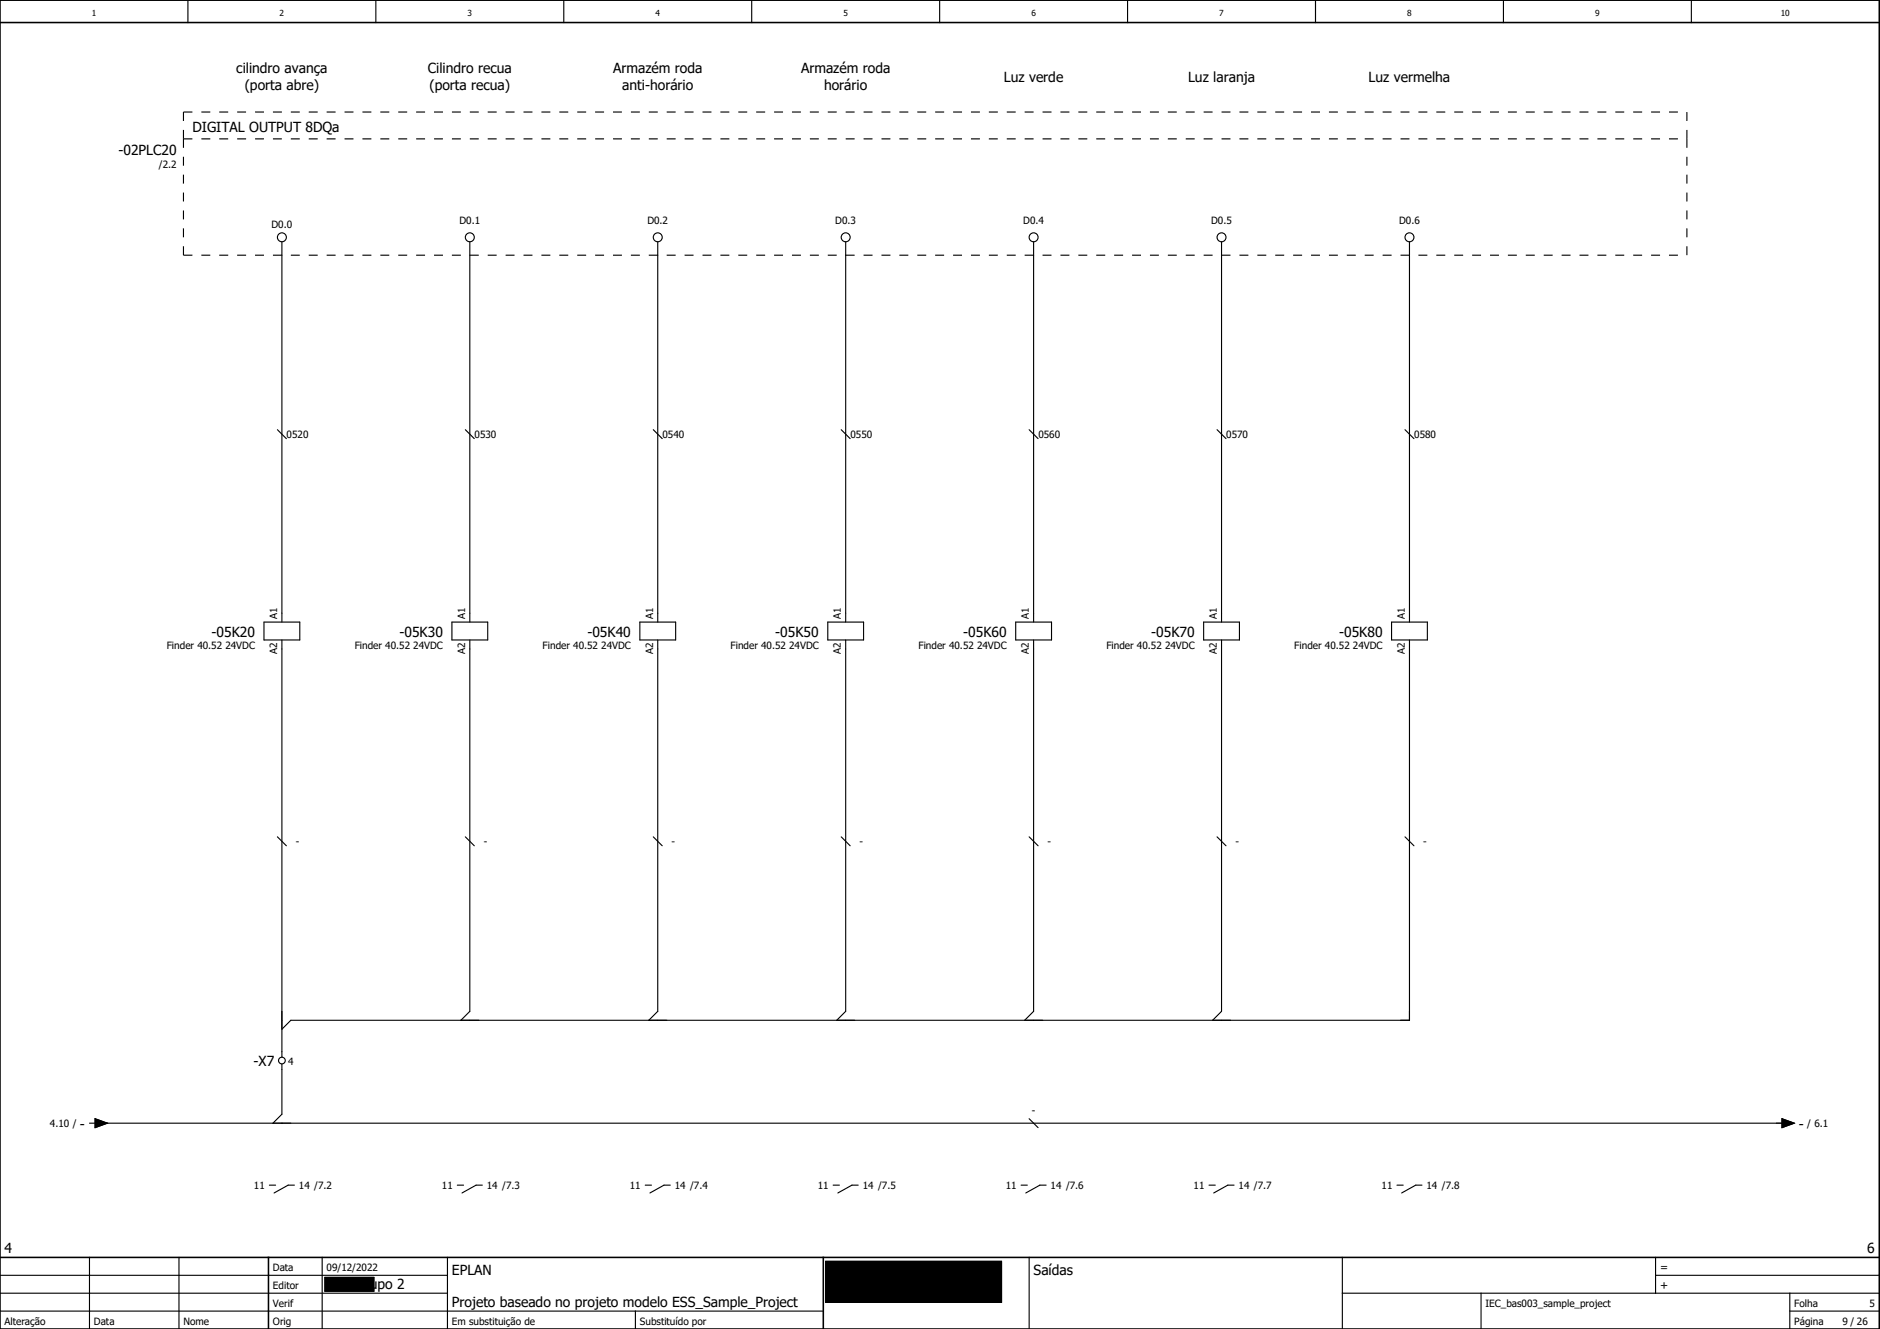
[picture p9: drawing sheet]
<svg xmlns="http://www.w3.org/2000/svg" width="420mm" height="297mm" viewBox="0 0 420 297" stroke-linecap="round" stroke-linejoin="round" font-family="sans-serif">
<g fill="none" stroke="#000" stroke-width=".25">
<path d="M42 0v5M84 0v5M126 0v5M168 0v5M210 0v5M252 0v5M294 0v5M336 0v5M378 0v5M63 54v85M105 54v85M147 54v85"/>
<path d="M189 54v85M231 54v85M273 54v85M315 54v85M62 96l2 2M104 96l2 2M146 96l2 2M188 96l2 2M230 96l2 2M272 96l2 2M314 96l2 2M59 139h8v4h-8z"/>
<path d="M101 139h8v4h-8zM143 139h8v4h-8zM185 139h8v4h-8zM227 139h8v4h-8zM269 139h8v4h-8zM311 139h8v4h-8zM63 143v93.3M105 143v83l-2 2M147 143v83l-2 2M189 143v83l-2 2M231 143v83l-2 2M273 143v83l-2 2"/>
<path d="M315 143v85h-250l-2 2M62 187l2 2M104 187l2 2M146 187l2 2M188 187l2 2M230 187l2 2M272 187l2 2M314 187l2 2M63 237.8v11.2l-2 2M20 251h1.2M21.2 250l2.8 1-2.8 1zM22 251h377"/>
<path d="M230 250l2 2M398.3 250l2.7 1-2.7 1zM60.2 264.9h1.4M65.8 264.9h-1.4l-3.1 1.7M102.2 264.9h1.4M107.8 264.9h-1.4l-3.1 1.7M144.2 264.9h1.4M149.8 264.9h-1.4l-3.1 1.7M186.2 264.9h1.4M191.8 264.9h-1.4l-3.1 1.7M228.2 264.9h1.4M233.8 264.9h-1.4l-3.1 1.7"/>
<path d="M270.2 264.9h1.4M275.8 264.9h-1.4l-3.1 1.7M312.2 264.9h1.4M317.8 264.9h-1.4l-3.1 1.7M0 293h184M0 289h100M0 285h100M20 281v16M40 281v16M72 281v16M100 281v16M142 293v4"/>
<path d="M230 281v16M300 289h120M300 281v16M331 289v8M370 285h50M370 281v8M400 293h20M400 289v8"/>
<circle cx="63" cy="53" r="1"/>
<circle cx="105" cy="53" r="1"/>
<circle cx="147" cy="53" r="1"/>
<circle cx="189" cy="53" r="1"/>
<circle cx="231" cy="53" r="1"/>
<circle cx="273" cy="53" r="1"/>
<circle cx="315" cy="53" r="1"/>
<circle cx="63" cy="237" r=".75"/>
</g>
<path d="M0 5h420M0 0h420v297h-420zM0 281h420M60 281v16M184 281v16" fill="none" stroke="#000" stroke-width=".35"/>
<path d="M41 25v6M41 25h336M41 31h336M41 31v26M377 25v6M377 31v26M41 57h336" fill="none" stroke="#000" stroke-width=".25" stroke-dasharray="2 2" stroke-linecap="butt"/>
<path d="M21.2 250l2.8 1-2.8 1zM398.3 250l2.7 1-2.7 1zM72.6 285.5h11v3.1h-11zM184.5 281.9h39.3v9.2h-39.3z" fill="#000" stroke="#000" stroke-width=".22"/>
<path d="M72.6 285.5h11v3.1h-11zM184.5 281.9h39.3v9.2h-39.3z" fill="none" stroke="#000" stroke-width=".22"/>
<g font-size="3.1">
<text x="52.8" y="16.4">cilindro avança</text>
<text x="95.6" y="16.4">Cilindro recua</text>
<text x="137" y="16.4">Armazém roda</text>
<text x="179" y="16.4">Armazém roda</text>
<text x="54.7" y="20.1">(porta abre)</text>
<text x="96" y="20.1">(porta recua)</text>
<text x="139" y="20.1">anti-horário</text>
<text x="184.2" y="20.1">horário</text>
<text x="224.4" y="18.3">Luz verde</text>
<text x="265.5" y="18.3">Luz laranja</text>
<text x="305.9" y="18.3">Luz vermelha</text>
<text x="43" y="29.4">DIGITAL OUTPUT 8DQa</text>
<text x="26.5" y="34.6">-02PLC20</text>
<text x="47.3" y="142.3">-05K20</text>
<text x="89.3" y="142.3">-05K30</text>
<text x="131.3" y="142.3">-05K40</text>
<text x="173.3" y="142.3">-05K50</text>
<text x="215.3" y="142.3">-05K60</text>
<text x="257.3" y="142.3">-05K70</text>
<text x="299.3" y="142.3">-05K80</text>
<text x="56.7" y="238.3">-X7</text>
<text x="17.9" y="252.3">-</text>
<text x="402" y="252.3">-</text>
<text x="1" y="280">4</text>
<text x="417.3" y="280">6</text>
<text x="101" y="285">EPLAN</text>
<text x="231" y="285">Saídas</text>
<text x="79.4" y="288">Grupo 2</text>
<text x="101" y="292">Projeto baseado no projeto modelo ESS_Sample_Project</text>
</g>
<g font-size="2.5">
<text x="371" y="284">=</text>
<text x="371" y="288">+</text>
</g>
<g font-size="2.2">
<text x="35.5" y="37.5">/2.2</text>
<text x="60.7" y="51">D0.0</text>
<text x="102.7" y="50">D0.1</text>
<text x="144.7" y="50">D0.2</text>
<text x="186.7" y="50">D0.3</text>
<text x="228.7" y="50">D0.4</text>
<text x="270.7" y="50">D0.5</text>
<text x="312.7" y="50">D0.6</text>
<text x="64.1" y="97.9">0520</text>
<text x="106.1" y="97.9">0530</text>
<text x="148.1" y="97.9">0540</text>
<text x="190.1" y="97.9">0550</text>
<text x="232.1" y="97.9">0560</text>
<text x="274.1" y="97.9">0570</text>
<text x="316.1" y="97.9">0580</text>
<text x="61.9" y="138.4" transform="rotate(-90 61.9 138.4)">A1</text>
<text x="103.9" y="138.4" transform="rotate(-90 103.9 138.4)">A1</text>
<text x="145.9" y="138.4" transform="rotate(-90 145.9 138.4)">A1</text>
<text x="187.9" y="138.4" transform="rotate(-90 187.9 138.4)">A1</text>
<text x="229.9" y="138.4" transform="rotate(-90 229.9 138.4)">A1</text>
<text x="271.9" y="138.4" transform="rotate(-90 271.9 138.4)">A1</text>
<text x="313.9" y="138.4" transform="rotate(-90 313.9 138.4)">A1</text>
<text x="37.3" y="145.2">Finder 40.52 24VDC</text>
<text x="61.9" y="146.2" transform="rotate(-90 61.9 146.2)">A2</text>
<text x="79.3" y="145.2">Finder 40.52 24VDC</text>
<text x="103.9" y="146.2" transform="rotate(-90 103.9 146.2)">A2</text>
<text x="121.3" y="145.2">Finder 40.52 24VDC</text>
<text x="145.9" y="146.2" transform="rotate(-90 145.9 146.2)">A2</text>
<text x="163.3" y="145.2">Finder 40.52 24VDC</text>
<text x="187.9" y="146.2" transform="rotate(-90 187.9 146.2)">A2</text>
<text x="205.3" y="145.2">Finder 40.52 24VDC</text>
<text x="229.9" y="146.2" transform="rotate(-90 229.9 146.2)">A2</text>
<text x="247.3" y="145.2">Finder 40.52 24VDC</text>
<text x="271.9" y="146.2" transform="rotate(-90 271.9 146.2)">A2</text>
<text x="289.3" y="145.2">Finder 40.52 24VDC</text>
<text x="313.9" y="146.2" transform="rotate(-90 313.9 146.2)">A2</text>
<text x="66.1" y="188.9">-</text>
<text x="108.1" y="188.9">-</text>
<text x="150.1" y="188.9">-</text>
<text x="192.1" y="188.9">-</text>
<text x="234.1" y="188.9">-</text>
<text x="276.1" y="188.9">-</text>
<text x="318.1" y="188.9">-</text>
<text x="64.4" y="237.9">4</text>
<text x="11.2" y="251.9">4.10 /</text>
<text x="230.6" y="248.9">-</text>
<text x="403.9" y="251.9">/ 6.1</text>
<text x="56.8" y="265.8">11</text>
<text x="66.8" y="265.8">14 /7.2</text>
<text x="98.8" y="265.8">11</text>
<text x="108.8" y="265.8">14 /7.3</text>
<text x="140.8" y="265.8">11</text>
<text x="150.8" y="265.8">14 /7.4</text>
<text x="182.8" y="265.8">11</text>
<text x="192.8" y="265.8">14 /7.5</text>
<text x="224.8" y="265.8">11</text>
<text x="234.8" y="265.8">14 /7.6</text>
<text x="266.8" y="265.8">11</text>
<text x="276.8" y="265.8">14 /7.7</text>
<text x="308.8" y="265.8">11</text>
<text x="318.8" y="265.8">14 /7.8</text>
<text x="61" y="284">Data</text>
<text x="73" y="284">09/12/2022</text>
<text x="61" y="288">Editor</text>
<text x="61" y="292">Verif</text>
<text x="332" y="292">IEC_bas003_sample_project</text>
<text x="401" y="292">Folha</text>
<text x="417.8" y="292">5</text>
<text x="1" y="296">Alteração</text>
<text x="21" y="296">Data</text>
<text x="41" y="296">Nome</text>
<text x="61" y="296">Orig</text>
<text x="101" y="296">Em substituição de</text>
<text x="143" y="296">Substituído por</text>
<text x="401" y="296">Página</text>
<text x="411.8" y="296">9 / 26</text>
</g>
<g font-size="1.9">
<text x="20.5" y="3.7">1</text>
<text x="62.5" y="3.7">2</text>
<text x="104.5" y="3.7">3</text>
<text x="146.5" y="3.7">4</text>
<text x="188.5" y="3.7">5</text>
<text x="230.5" y="3.7">6</text>
<text x="272.5" y="3.7">7</text>
<text x="314.5" y="3.7">8</text>
<text x="356.5" y="3.7">9</text>
<text x="398" y="3.7">10</text>
</g>
</svg>
